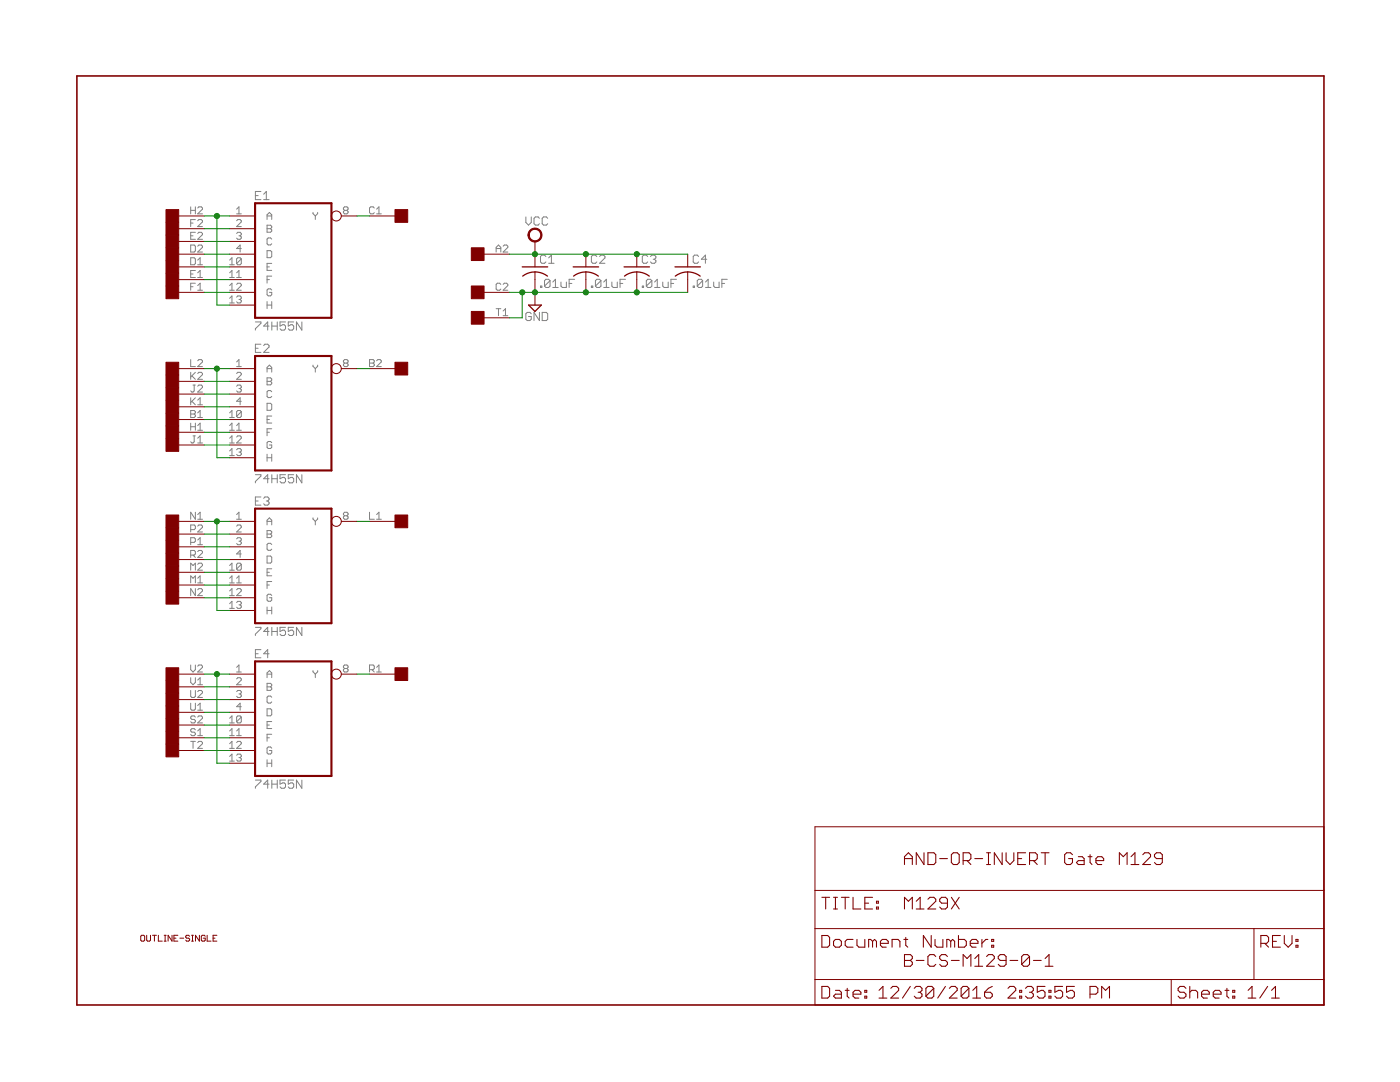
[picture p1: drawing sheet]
<?xml version="1.0" encoding="utf-8"?>
<!DOCTYPE eagle SYSTEM "eagle.dtd">
<eagle version="6.6.0">
<drawing>
<settings>
<setting alwaysvectorfont="yes"/>
<setting verticaltext="up"/>
</settings>
<grid distance="0.1" unitdist="inch" unit="inch" style="lines" multiple="1" display="no" altdistance="0.01" altunitdist="inch" altunit="inch"/>
<schematic xreflabel="%F%N/%S.%C%R" xrefpart="/%S.%C%R">
<libraries>
<library name="74xx-us">
<symbols>
<symbol name="7455">
<wire x1="-7.62" y1="-12.7" x2="7.62" y2="-12.7" width="0.4064" layer="94"/>
<wire x1="7.62" y1="-12.7" x2="7.62" y2="10.16" width="0.4064" layer="94"/>
<wire x1="7.62" y1="10.16" x2="-7.62" y2="10.16" width="0.4064" layer="94"/>
<wire x1="-7.62" y1="10.16" x2="-7.62" y2="-12.7" width="0.4064" layer="94"/>
<text x="-7.62" y="10.795" size="1.778" layer="95">&gt;NAME</text>
<text x="-7.62" y="-15.24" size="1.778" layer="96">&gt;VALUE</text>
<pin name="A" x="-12.7" y="7.62" length="middle" direction="in"/>
<pin name="B" x="-12.7" y="5.08" length="middle" direction="in"/>
<pin name="C" x="-12.7" y="2.54" length="middle" direction="in"/>
<pin name="D" x="-12.7" y="0" length="middle" direction="in"/>
<pin name="Y" x="12.7" y="7.62" length="middle" direction="out" function="dot" rot="R180"/>
<pin name="E" x="-12.7" y="-2.54" length="middle" direction="in"/>
<pin name="F" x="-12.7" y="-5.08" length="middle" direction="in"/>
<pin name="G" x="-12.7" y="-7.62" length="middle" direction="in"/>
<pin name="H" x="-12.7" y="-10.16" length="middle" direction="in"/>
</symbol>
<symbol name="PWRN">
<text x="-0.635" y="-0.635" size="1.778" layer="95">&gt;NAME</text>
<text x="1.905" y="-7.62" size="1.27" layer="95" rot="R90">GND</text>
<text x="1.905" y="5.08" size="1.27" layer="95" rot="R90">VCC</text>
<pin name="GND" x="0" y="-10.16" visible="pad" direction="pwr" rot="R90"/>
<pin name="VCC" x="0" y="10.16" visible="pad" direction="pwr" rot="R270"/>
</symbol>
</symbols>
<devicesets>
<deviceset name="74*55" prefix="IC">
<gates>
<gate name="A" symbol="7455" x="20.32" y="0"/>
<gate name="P" symbol="PWRN" x="-5.08" y="0" addlevel="request"/>
</gates>
<devices>
<device name="N" package="DIL14">
<connects>
<connect gate="A" pin="A" pad="1"/>
<connect gate="A" pin="B" pad="2"/>
<connect gate="A" pin="C" pad="3"/>
<connect gate="A" pin="D" pad="4"/>
<connect gate="A" pin="E" pad="10"/>
<connect gate="A" pin="F" pad="11"/>
<connect gate="A" pin="G" pad="12"/>
<connect gate="A" pin="H" pad="13"/>
<connect gate="A" pin="Y" pad="8"/>
<connect gate="P" pin="GND" pad="7"/>
<connect gate="P" pin="VCC" pad="14"/>
</connects>
<technologies>
<technology name="LS"/>
</technologies>
</device>
</devices>
</deviceset>
</devicesets>
</library>
<library name="dec-con">
<symbols>
<symbol name="EDGE-RIGHT">
<rectangle x1="-5.08" y1="-1.27" x2="-2.54" y2="1.27" layer="94"/>
<pin name="1" x="2.54" y="0" visible="pad" length="middle" rot="R180"/>
</symbol>
<symbol name="EDGE-LEFT">
<rectangle x1="2.54" y1="-1.27" x2="5.08" y2="1.27" layer="94"/>
<pin name="1" x="-2.54" y="0" visible="pad" length="middle"/>
</symbol>
<symbol name="DEVICE">
<text x="0" y="0" size="1.27" layer="94">&gt;Value</text>
</symbol>
</symbols>
<devicesets>
<deviceset name="SINGLE" uservalue="yes">
<gates>
<gate name="L2" symbol="EDGE-RIGHT" x="7.62" y="2.54" addlevel="always" swaplevel="1"/>
<gate name="M2" symbol="EDGE-RIGHT" x="7.62" y="7.62" addlevel="always" swaplevel="1"/>
<gate name="N2" symbol="EDGE-RIGHT" x="7.62" y="12.7" addlevel="always" swaplevel="1"/>
<gate name="P2" symbol="EDGE-RIGHT" x="7.62" y="17.78" addlevel="always" swaplevel="1"/>
<gate name="R2" symbol="EDGE-RIGHT" x="7.62" y="22.86" addlevel="always" swaplevel="1"/>
<gate name="S2" symbol="EDGE-RIGHT" x="7.62" y="27.94" addlevel="always" swaplevel="1"/>
<gate name="T2" symbol="EDGE-RIGHT" x="7.62" y="33.02" addlevel="always" swaplevel="1"/>
<gate name="K2" symbol="EDGE-RIGHT" x="7.62" y="-2.54" addlevel="always" swaplevel="1"/>
<gate name="J2" symbol="EDGE-RIGHT" x="7.62" y="-7.62" addlevel="always" swaplevel="1"/>
<gate name="H2" symbol="EDGE-RIGHT" x="7.62" y="-12.7" addlevel="always" swaplevel="1"/>
<gate name="F2" symbol="EDGE-RIGHT" x="7.62" y="-17.78" addlevel="always" swaplevel="1"/>
<gate name="E2" symbol="EDGE-RIGHT" x="7.62" y="-22.86" addlevel="always" swaplevel="1"/>
<gate name="D2" symbol="EDGE-RIGHT" x="7.62" y="-27.94" addlevel="always" swaplevel="1"/>
<gate name="C2" symbol="EDGE-RIGHT" x="7.62" y="-33.02" addlevel="always" swaplevel="1"/>
<gate name="U2" symbol="EDGE-RIGHT" x="7.62" y="38.1" addlevel="always" swaplevel="1"/>
<gate name="V2" symbol="EDGE-RIGHT" x="7.62" y="43.18" addlevel="always" swaplevel="1"/>
<gate name="B2" symbol="EDGE-RIGHT" x="7.62" y="-38.1" addlevel="always" swaplevel="1"/>
<gate name="A2" symbol="EDGE-RIGHT" x="7.62" y="-43.18" addlevel="always" swaplevel="1"/>
<gate name="K1" symbol="EDGE-LEFT" x="-7.62" y="-2.54" addlevel="always" swaplevel="1"/>
<gate name="L1" symbol="EDGE-LEFT" x="-7.62" y="2.54" addlevel="always" swaplevel="1"/>
<gate name="M1" symbol="EDGE-LEFT" x="-7.62" y="7.62" addlevel="always" swaplevel="1"/>
<gate name="N1" symbol="EDGE-LEFT" x="-7.62" y="12.7" addlevel="always" swaplevel="1"/>
<gate name="P1" symbol="EDGE-LEFT" x="-7.62" y="17.78" addlevel="always" swaplevel="1"/>
<gate name="R1" symbol="EDGE-LEFT" x="-7.62" y="22.86" addlevel="always" swaplevel="1"/>
<gate name="S1" symbol="EDGE-LEFT" x="-7.62" y="27.94" addlevel="always" swaplevel="1"/>
<gate name="T1" symbol="EDGE-LEFT" x="-7.62" y="33.02" addlevel="always" swaplevel="1"/>
<gate name="U1" symbol="EDGE-LEFT" x="-7.62" y="38.1" addlevel="always" swaplevel="1"/>
<gate name="V1" symbol="EDGE-LEFT" x="-7.62" y="43.18" addlevel="always" swaplevel="1"/>
<gate name="J1" symbol="EDGE-LEFT" x="-7.62" y="-7.62" addlevel="always" swaplevel="1"/>
<gate name="H1" symbol="EDGE-LEFT" x="-7.62" y="-12.7" addlevel="always" swaplevel="1"/>
<gate name="F1" symbol="EDGE-LEFT" x="-7.62" y="-17.78" addlevel="always" swaplevel="1"/>
<gate name="E1" symbol="EDGE-LEFT" x="-7.62" y="-22.86" addlevel="always" swaplevel="1"/>
<gate name="D1" symbol="EDGE-LEFT" x="-7.62" y="-27.94" addlevel="always" swaplevel="1"/>
<gate name="C1" symbol="EDGE-LEFT" x="-7.62" y="-33.02" addlevel="always" swaplevel="1"/>
<gate name="B1" symbol="EDGE-LEFT" x="-7.62" y="-38.1" addlevel="always" swaplevel="1"/>
<gate name="A1" symbol="EDGE-LEFT" x="-7.62" y="-43.18" addlevel="always" swaplevel="1"/>
</gates>
<devices>
<device name="" package="EDGE-CON2">
<connects>
<connect gate="A1" pin="1" pad="A1"/>
<connect gate="A2" pin="1" pad="A2"/>
<connect gate="B1" pin="1" pad="B1"/>
<connect gate="B2" pin="1" pad="B2"/>
<connect gate="C1" pin="1" pad="C1"/>
<connect gate="C2" pin="1" pad="C2"/>
<connect gate="D1" pin="1" pad="D1"/>
<connect gate="D2" pin="1" pad="D2"/>
<connect gate="E1" pin="1" pad="E1"/>
<connect gate="E2" pin="1" pad="E2"/>
<connect gate="F1" pin="1" pad="F1"/>
<connect gate="F2" pin="1" pad="F2"/>
<connect gate="H1" pin="1" pad="H1"/>
<connect gate="H2" pin="1" pad="H2"/>
<connect gate="J1" pin="1" pad="J1"/>
<connect gate="J2" pin="1" pad="J2"/>
<connect gate="K1" pin="1" pad="K1"/>
<connect gate="K2" pin="1" pad="K2"/>
<connect gate="L1" pin="1" pad="L1"/>
<connect gate="L2" pin="1" pad="L2"/>
<connect gate="M1" pin="1" pad="M1"/>
<connect gate="M2" pin="1" pad="M2"/>
<connect gate="N1" pin="1" pad="N1"/>
<connect gate="N2" pin="1" pad="N2"/>
<connect gate="P1" pin="1" pad="P1"/>
<connect gate="P2" pin="1" pad="P2"/>
<connect gate="R1" pin="1" pad="R1"/>
<connect gate="R2" pin="1" pad="R2"/>
<connect gate="S1" pin="1" pad="S1"/>
<connect gate="S2" pin="1" pad="S2"/>
<connect gate="T1" pin="1" pad="T1"/>
<connect gate="T2" pin="1" pad="T2"/>
<connect gate="U1" pin="1" pad="U1"/>
<connect gate="U2" pin="1" pad="U2"/>
<connect gate="V1" pin="1" pad="V1"/>
<connect gate="V2" pin="1" pad="V2"/>
</connects>
<technologies>
<technology name=""/>
</technologies>
</device>
</devices>
</deviceset>
<deviceset name="OUTLINE-*">
<gates>
<gate name="G$1" symbol="DEVICE" x="0" y="0" addlevel="always"/>
</gates>
<devices>
<device name="SINGLE" package="SINGLE">
<technologies>
<technology name=""/>
</technologies>
</device>
<device name="SINGLE-R" package="SINGLE-R">
<technologies>
<technology name=""/>
</technologies>
</device>
<device name="PROTO" package="DECPROTO111">
<technologies>
<technology name=""/>
</technologies>
</device>
<device name="OMNIBUS" package="OMNIBUS">
<technologies>
<technology name=""/>
</technologies>
</device>
<device name="DOUBLE" package="DOUBLE">
<technologies>
<technology name=""/>
</technologies>
</device>
<device name="DOUBLE-R" package="DOUBLE-R">
<technologies>
<technology name=""/>
</technologies>
</device>
<device name="SINGLE-LONG" package="SINGLE-LONG">
<technologies>
<technology name=""/>
</technologies>
</device>
<device name="DOUBLE-LONG" package="DOUBLE-LONG">
<technologies>
<technology name=""/>
</technologies>
</device>
</devices>
</deviceset>
</devicesets>
</library>
<library name="frames">
<symbols>
<symbol name="LETTER_L">
<frame x1="0" y1="0" x2="248.92" y2="185.42" columns="12" rows="17" layer="94" border-left="no" border-top="no" border-right="no" border-bottom="no"/>
</symbol>
<symbol name="DOCFIELD">
<wire x1="0" y1="0" x2="71.12" y2="0" width="0.1016" layer="94"/>
<wire x1="101.6" y1="15.24" x2="87.63" y2="15.24" width="0.1016" layer="94"/>
<wire x1="0" y1="0" x2="0" y2="5.08" width="0.1016" layer="94"/>
<wire x1="0" y1="5.08" x2="71.12" y2="5.08" width="0.1016" layer="94"/>
<wire x1="0" y1="5.08" x2="0" y2="15.24" width="0.1016" layer="94"/>
<wire x1="101.6" y1="15.24" x2="101.6" y2="5.08" width="0.1016" layer="94"/>
<wire x1="71.12" y1="5.08" x2="71.12" y2="0" width="0.1016" layer="94"/>
<wire x1="71.12" y1="5.08" x2="87.63" y2="5.08" width="0.1016" layer="94"/>
<wire x1="71.12" y1="0" x2="101.6" y2="0" width="0.1016" layer="94"/>
<wire x1="87.63" y1="15.24" x2="87.63" y2="5.08" width="0.1016" layer="94"/>
<wire x1="87.63" y1="15.24" x2="0" y2="15.24" width="0.1016" layer="94"/>
<wire x1="87.63" y1="5.08" x2="101.6" y2="5.08" width="0.1016" layer="94"/>
<wire x1="101.6" y1="5.08" x2="101.6" y2="0" width="0.1016" layer="94"/>
<wire x1="0" y1="15.24" x2="0" y2="22.86" width="0.1016" layer="94"/>
<wire x1="101.6" y1="35.56" x2="0" y2="35.56" width="0.1016" layer="94"/>
<wire x1="101.6" y1="35.56" x2="101.6" y2="22.86" width="0.1016" layer="94"/>
<wire x1="0" y1="22.86" x2="101.6" y2="22.86" width="0.1016" layer="94"/>
<wire x1="0" y1="22.86" x2="0" y2="35.56" width="0.1016" layer="94"/>
<wire x1="101.6" y1="22.86" x2="101.6" y2="15.24" width="0.1016" layer="94"/>
<text x="1.27" y="1.27" size="2.54" layer="94">Date:</text>
<text x="12.7" y="1.27" size="2.54" layer="94">&gt;LAST_DATE_TIME</text>
<text x="72.39" y="1.27" size="2.54" layer="94">Sheet:</text>
<text x="86.36" y="1.27" size="2.54" layer="94">&gt;SHEET</text>
<text x="88.9" y="11.43" size="2.54" layer="94">REV:</text>
<text x="1.27" y="19.05" size="2.54" layer="94">TITLE:</text>
<text x="1.27" y="11.43" size="2.54" layer="94">Document Number:</text>
<text x="17.78" y="19.05" size="2.54" layer="94">&gt;DRAWING_NAME</text>
</symbol>
</symbols>
<devicesets>
<deviceset name="LETTER_L" prefix="FRAME" uservalue="yes">
<gates>
<gate name="G$1" symbol="LETTER_L" x="0" y="0"/>
<gate name="G$2" symbol="DOCFIELD" x="147.32" y="0" addlevel="must"/>
</gates>
<devices>
<device name="">
<technologies>
<technology name=""/>
</technologies>
</device>
</devices>
</deviceset>
</devicesets>
</library>
<library name="rcl">
<symbols>
<symbol name="C-US">
<wire x1="-2.54" y1="0" x2="2.54" y2="0" width="0.254" layer="94"/>
<wire x1="0" y1="-1.016" x2="0" y2="-2.54" width="0.1524" layer="94"/>
<wire x1="0" y1="-1" x2="2.4892" y2="-1.8542" width="0.254" layer="94" curve="-37.878202"/>
<wire x1="-2.4668" y1="-1.8504" x2="0" y2="-1.0161" width="0.254" layer="94" curve="-37.373024"/>
<text x="1.016" y="0.635" size="1.778" layer="95">&gt;NAME</text>
<text x="1.016" y="-4.191" size="1.778" layer="96">&gt;VALUE</text>
<pin name="1" x="0" y="2.54" visible="off" length="short" direction="pas" swaplevel="1" rot="R270"/>
<pin name="2" x="0" y="-5.08" visible="off" length="short" direction="pas" swaplevel="1" rot="R90"/>
</symbol>
</symbols>
<devicesets>
<deviceset name="C-US" prefix="C" uservalue="yes">
<gates>
<gate name="G$1" symbol="C-US" x="0" y="0"/>
</gates>
<devices>
<device name="C0402" package="C0402">
<connects>
<connect gate="G$1" pin="1" pad="1"/>
<connect gate="G$1" pin="2" pad="2"/>
</connects>
<technologies>
<technology name=""/>
</technologies>
</device>
<device name="C0504" package="C0504">
<connects>
<connect gate="G$1" pin="1" pad="1"/>
<connect gate="G$1" pin="2" pad="2"/>
</connects>
<technologies>
<technology name=""/>
</technologies>
</device>
<device name="C0603" package="C0603">
<connects>
<connect gate="G$1" pin="1" pad="1"/>
<connect gate="G$1" pin="2" pad="2"/>
</connects>
<technologies>
<technology name=""/>
</technologies>
</device>
<device name="C0805" package="C0805">
<connects>
<connect gate="G$1" pin="1" pad="1"/>
<connect gate="G$1" pin="2" pad="2"/>
</connects>
<technologies>
<technology name=""/>
</technologies>
</device>
<device name="C1005" package="C1005">
<connects>
<connect gate="G$1" pin="1" pad="1"/>
<connect gate="G$1" pin="2" pad="2"/>
</connects>
<technologies>
<technology name=""/>
</technologies>
</device>
<device name="C1206" package="C1206">
<connects>
<connect gate="G$1" pin="1" pad="1"/>
<connect gate="G$1" pin="2" pad="2"/>
</connects>
<technologies>
<technology name=""/>
</technologies>
</device>
<device name="C1210" package="C1210">
<connects>
<connect gate="G$1" pin="1" pad="1"/>
<connect gate="G$1" pin="2" pad="2"/>
</connects>
<technologies>
<technology name=""/>
</technologies>
</device>
<device name="C1310" package="C1310">
<connects>
<connect gate="G$1" pin="1" pad="1"/>
<connect gate="G$1" pin="2" pad="2"/>
</connects>
<technologies>
<technology name=""/>
</technologies>
</device>
<device name="C1608" package="C1608">
<connects>
<connect gate="G$1" pin="1" pad="1"/>
<connect gate="G$1" pin="2" pad="2"/>
</connects>
<technologies>
<technology name=""/>
</technologies>
</device>
<device name="C1812" package="C1812">
<connects>
<connect gate="G$1" pin="1" pad="1"/>
<connect gate="G$1" pin="2" pad="2"/>
</connects>
<technologies>
<technology name=""/>
</technologies>
</device>
<device name="C1825" package="C1825">
<connects>
<connect gate="G$1" pin="1" pad="1"/>
<connect gate="G$1" pin="2" pad="2"/>
</connects>
<technologies>
<technology name=""/>
</technologies>
</device>
<device name="C2012" package="C2012">
<connects>
<connect gate="G$1" pin="1" pad="1"/>
<connect gate="G$1" pin="2" pad="2"/>
</connects>
<technologies>
<technology name=""/>
</technologies>
</device>
<device name="C3216" package="C3216">
<connects>
<connect gate="G$1" pin="1" pad="1"/>
<connect gate="G$1" pin="2" pad="2"/>
</connects>
<technologies>
<technology name=""/>
</technologies>
</device>
<device name="C3225" package="C3225">
<connects>
<connect gate="G$1" pin="1" pad="1"/>
<connect gate="G$1" pin="2" pad="2"/>
</connects>
<technologies>
<technology name=""/>
</technologies>
</device>
<device name="C4532" package="C4532">
<connects>
<connect gate="G$1" pin="1" pad="1"/>
<connect gate="G$1" pin="2" pad="2"/>
</connects>
<technologies>
<technology name=""/>
</technologies>
</device>
<device name="C4564" package="C4564">
<connects>
<connect gate="G$1" pin="1" pad="1"/>
<connect gate="G$1" pin="2" pad="2"/>
</connects>
<technologies>
<technology name=""/>
</technologies>
</device>
<device name="025-024X044" package="C025-024X044">
<connects>
<connect gate="G$1" pin="1" pad="1"/>
<connect gate="G$1" pin="2" pad="2"/>
</connects>
<technologies>
<technology name=""/>
</technologies>
</device>
<device name="025-025X050" package="C025-025X050">
<connects>
<connect gate="G$1" pin="1" pad="1"/>
<connect gate="G$1" pin="2" pad="2"/>
</connects>
<technologies>
<technology name=""/>
</technologies>
</device>
<device name="025-030X050" package="C025-030X050">
<connects>
<connect gate="G$1" pin="1" pad="1"/>
<connect gate="G$1" pin="2" pad="2"/>
</connects>
<technologies>
<technology name=""/>
</technologies>
</device>
<device name="025-040X050" package="C025-040X050">
<connects>
<connect gate="G$1" pin="1" pad="1"/>
<connect gate="G$1" pin="2" pad="2"/>
</connects>
<technologies>
<technology name=""/>
</technologies>
</device>
<device name="025-050X050" package="C025-050X050">
<connects>
<connect gate="G$1" pin="1" pad="1"/>
<connect gate="G$1" pin="2" pad="2"/>
</connects>
<technologies>
<technology name=""/>
</technologies>
</device>
<device name="025-060X050" package="C025-060X050">
<connects>
<connect gate="G$1" pin="1" pad="1"/>
<connect gate="G$1" pin="2" pad="2"/>
</connects>
<technologies>
<technology name=""/>
</technologies>
</device>
<device name="C025_050-024X070" package="C025_050-024X070">
<connects>
<connect gate="G$1" pin="1" pad="1"/>
<connect gate="G$1" pin="2" pad="2"/>
</connects>
<technologies>
<technology name=""/>
</technologies>
</device>
<device name="025_050-025X075" package="C025_050-025X075">
<connects>
<connect gate="G$1" pin="1" pad="1"/>
<connect gate="G$1" pin="2" pad="2"/>
</connects>
<technologies>
<technology name=""/>
</technologies>
</device>
<device name="025_050-035X075" package="C025_050-035X075">
<connects>
<connect gate="G$1" pin="1" pad="1"/>
<connect gate="G$1" pin="2" pad="2"/>
</connects>
<technologies>
<technology name=""/>
</technologies>
</device>
<device name="025_050-045X075" package="C025_050-045X075">
<connects>
<connect gate="G$1" pin="1" pad="1"/>
<connect gate="G$1" pin="2" pad="2"/>
</connects>
<technologies>
<technology name=""/>
</technologies>
</device>
<device name="025_050-055X075" package="C025_050-055X075">
<connects>
<connect gate="G$1" pin="1" pad="1"/>
<connect gate="G$1" pin="2" pad="2"/>
</connects>
<technologies>
<technology name=""/>
</technologies>
</device>
<device name="050-024X044" package="C050-024X044">
<connects>
<connect gate="G$1" pin="1" pad="1"/>
<connect gate="G$1" pin="2" pad="2"/>
</connects>
<technologies>
<technology name=""/>
</technologies>
</device>
<device name="050-025X075" package="C050-025X075">
<connects>
<connect gate="G$1" pin="1" pad="1"/>
<connect gate="G$1" pin="2" pad="2"/>
</connects>
<technologies>
<technology name=""/>
</technologies>
</device>
<device name="050-045X075" package="C050-045X075">
<connects>
<connect gate="G$1" pin="1" pad="1"/>
<connect gate="G$1" pin="2" pad="2"/>
</connects>
<technologies>
<technology name=""/>
</technologies>
</device>
<device name="050-030X075" package="C050-030X075">
<connects>
<connect gate="G$1" pin="1" pad="1"/>
<connect gate="G$1" pin="2" pad="2"/>
</connects>
<technologies>
<technology name=""/>
</technologies>
</device>
<device name="050-050X075" package="C050-050X075">
<connects>
<connect gate="G$1" pin="1" pad="1"/>
<connect gate="G$1" pin="2" pad="2"/>
</connects>
<technologies>
<technology name=""/>
</technologies>
</device>
<device name="050-055X075" package="C050-055X075">
<connects>
<connect gate="G$1" pin="1" pad="1"/>
<connect gate="G$1" pin="2" pad="2"/>
</connects>
<technologies>
<technology name=""/>
</technologies>
</device>
<device name="050-075X075" package="C050-075X075">
<connects>
<connect gate="G$1" pin="1" pad="1"/>
<connect gate="G$1" pin="2" pad="2"/>
</connects>
<technologies>
<technology name=""/>
</technologies>
</device>
<device name="050H075X075" package="C050H075X075">
<connects>
<connect gate="G$1" pin="1" pad="1"/>
<connect gate="G$1" pin="2" pad="2"/>
</connects>
<technologies>
<technology name=""/>
</technologies>
</device>
<device name="075-032X103" package="C075-032X103">
<connects>
<connect gate="G$1" pin="1" pad="1"/>
<connect gate="G$1" pin="2" pad="2"/>
</connects>
<technologies>
<technology name=""/>
</technologies>
</device>
<device name="075-042X103" package="C075-042X103">
<connects>
<connect gate="G$1" pin="1" pad="1"/>
<connect gate="G$1" pin="2" pad="2"/>
</connects>
<technologies>
<technology name=""/>
</technologies>
</device>
<device name="075-052X106" package="C075-052X106">
<connects>
<connect gate="G$1" pin="1" pad="1"/>
<connect gate="G$1" pin="2" pad="2"/>
</connects>
<technologies>
<technology name=""/>
</technologies>
</device>
<device name="102-043X133" package="C102-043X133">
<connects>
<connect gate="G$1" pin="1" pad="1"/>
<connect gate="G$1" pin="2" pad="2"/>
</connects>
<technologies>
<technology name=""/>
</technologies>
</device>
<device name="102-054X133" package="C102-054X133">
<connects>
<connect gate="G$1" pin="1" pad="1"/>
<connect gate="G$1" pin="2" pad="2"/>
</connects>
<technologies>
<technology name=""/>
</technologies>
</device>
<device name="102-064X133" package="C102-064X133">
<connects>
<connect gate="G$1" pin="1" pad="1"/>
<connect gate="G$1" pin="2" pad="2"/>
</connects>
<technologies>
<technology name=""/>
</technologies>
</device>
<device name="102_152-062X184" package="C102_152-062X184">
<connects>
<connect gate="G$1" pin="1" pad="1"/>
<connect gate="G$1" pin="2" pad="2"/>
</connects>
<technologies>
<technology name=""/>
</technologies>
</device>
<device name="150-054X183" package="C150-054X183">
<connects>
<connect gate="G$1" pin="1" pad="1"/>
<connect gate="G$1" pin="2" pad="2"/>
</connects>
<technologies>
<technology name=""/>
</technologies>
</device>
<device name="150-064X183" package="C150-064X183">
<connects>
<connect gate="G$1" pin="1" pad="1"/>
<connect gate="G$1" pin="2" pad="2"/>
</connects>
<technologies>
<technology name=""/>
</technologies>
</device>
<device name="150-072X183" package="C150-072X183">
<connects>
<connect gate="G$1" pin="1" pad="1"/>
<connect gate="G$1" pin="2" pad="2"/>
</connects>
<technologies>
<technology name=""/>
</technologies>
</device>
<device name="150-084X183" package="C150-084X183">
<connects>
<connect gate="G$1" pin="1" pad="1"/>
<connect gate="G$1" pin="2" pad="2"/>
</connects>
<technologies>
<technology name=""/>
</technologies>
</device>
<device name="150-091X182" package="C150-091X182">
<connects>
<connect gate="G$1" pin="1" pad="1"/>
<connect gate="G$1" pin="2" pad="2"/>
</connects>
<technologies>
<technology name=""/>
</technologies>
</device>
<device name="225-062X268" package="C225-062X268">
<connects>
<connect gate="G$1" pin="1" pad="1"/>
<connect gate="G$1" pin="2" pad="2"/>
</connects>
<technologies>
<technology name=""/>
</technologies>
</device>
<device name="225-074X268" package="C225-074X268">
<connects>
<connect gate="G$1" pin="1" pad="1"/>
<connect gate="G$1" pin="2" pad="2"/>
</connects>
<technologies>
<technology name=""/>
</technologies>
</device>
<device name="225-087X268" package="C225-087X268">
<connects>
<connect gate="G$1" pin="1" pad="1"/>
<connect gate="G$1" pin="2" pad="2"/>
</connects>
<technologies>
<technology name=""/>
</technologies>
</device>
<device name="225-108X268" package="C225-108X268">
<connects>
<connect gate="G$1" pin="1" pad="1"/>
<connect gate="G$1" pin="2" pad="2"/>
</connects>
<technologies>
<technology name=""/>
</technologies>
</device>
<device name="225-113X268" package="C225-113X268">
<connects>
<connect gate="G$1" pin="1" pad="1"/>
<connect gate="G$1" pin="2" pad="2"/>
</connects>
<technologies>
<technology name=""/>
</technologies>
</device>
<device name="275-093X316" package="C275-093X316">
<connects>
<connect gate="G$1" pin="1" pad="1"/>
<connect gate="G$1" pin="2" pad="2"/>
</connects>
<technologies>
<technology name=""/>
</technologies>
</device>
<device name="275-113X316" package="C275-113X316">
<connects>
<connect gate="G$1" pin="1" pad="1"/>
<connect gate="G$1" pin="2" pad="2"/>
</connects>
<technologies>
<technology name=""/>
</technologies>
</device>
<device name="275-134X316" package="C275-134X316">
<connects>
<connect gate="G$1" pin="1" pad="1"/>
<connect gate="G$1" pin="2" pad="2"/>
</connects>
<technologies>
<technology name=""/>
</technologies>
</device>
<device name="275-205X316" package="C275-205X316">
<connects>
<connect gate="G$1" pin="1" pad="1"/>
<connect gate="G$1" pin="2" pad="2"/>
</connects>
<technologies>
<technology name=""/>
</technologies>
</device>
<device name="325-137X374" package="C325-137X374">
<connects>
<connect gate="G$1" pin="1" pad="1"/>
<connect gate="G$1" pin="2" pad="2"/>
</connects>
<technologies>
<technology name=""/>
</technologies>
</device>
<device name="325-162X374" package="C325-162X374">
<connects>
<connect gate="G$1" pin="1" pad="1"/>
<connect gate="G$1" pin="2" pad="2"/>
</connects>
<technologies>
<technology name=""/>
</technologies>
</device>
<device name="325-182X374" package="C325-182X374">
<connects>
<connect gate="G$1" pin="1" pad="1"/>
<connect gate="G$1" pin="2" pad="2"/>
</connects>
<technologies>
<technology name=""/>
</technologies>
</device>
<device name="375-192X418" package="C375-192X418">
<connects>
<connect gate="G$1" pin="1" pad="1"/>
<connect gate="G$1" pin="2" pad="2"/>
</connects>
<technologies>
<technology name=""/>
</technologies>
</device>
<device name="375-203X418" package="C375-203X418">
<connects>
<connect gate="G$1" pin="1" pad="1"/>
<connect gate="G$1" pin="2" pad="2"/>
</connects>
<technologies>
<technology name=""/>
</technologies>
</device>
<device name="050-035X075" package="C050-035X075">
<connects>
<connect gate="G$1" pin="1" pad="1"/>
<connect gate="G$1" pin="2" pad="2"/>
</connects>
<technologies>
<technology name=""/>
</technologies>
</device>
<device name="375-155X418" package="C375-155X418">
<connects>
<connect gate="G$1" pin="1" pad="1"/>
<connect gate="G$1" pin="2" pad="2"/>
</connects>
<technologies>
<technology name=""/>
</technologies>
</device>
<device name="075-063X106" package="C075-063X106">
<connects>
<connect gate="G$1" pin="1" pad="1"/>
<connect gate="G$1" pin="2" pad="2"/>
</connects>
<technologies>
<technology name=""/>
</technologies>
</device>
<device name="275-154X316" package="C275-154X316">
<connects>
<connect gate="G$1" pin="1" pad="1"/>
<connect gate="G$1" pin="2" pad="2"/>
</connects>
<technologies>
<technology name=""/>
</technologies>
</device>
<device name="275-173X316" package="C275-173X316">
<connects>
<connect gate="G$1" pin="1" pad="1"/>
<connect gate="G$1" pin="2" pad="2"/>
</connects>
<technologies>
<technology name=""/>
</technologies>
</device>
<device name="C0402K" package="C0402K">
<connects>
<connect gate="G$1" pin="1" pad="1"/>
<connect gate="G$1" pin="2" pad="2"/>
</connects>
<technologies>
<technology name=""/>
</technologies>
</device>
<device name="C0603K" package="C0603K">
<connects>
<connect gate="G$1" pin="1" pad="1"/>
<connect gate="G$1" pin="2" pad="2"/>
</connects>
<technologies>
<technology name=""/>
</technologies>
</device>
<device name="C0805K" package="C0805K">
<connects>
<connect gate="G$1" pin="1" pad="1"/>
<connect gate="G$1" pin="2" pad="2"/>
</connects>
<technologies>
<technology name=""/>
</technologies>
</device>
<device name="C1206K" package="C1206K">
<connects>
<connect gate="G$1" pin="1" pad="1"/>
<connect gate="G$1" pin="2" pad="2"/>
</connects>
<technologies>
<technology name=""/>
</technologies>
</device>
<device name="C1210K" package="C1210K">
<connects>
<connect gate="G$1" pin="1" pad="1"/>
<connect gate="G$1" pin="2" pad="2"/>
</connects>
<technologies>
<technology name=""/>
</technologies>
</device>
<device name="C1812K" package="C1812K">
<connects>
<connect gate="G$1" pin="1" pad="1"/>
<connect gate="G$1" pin="2" pad="2"/>
</connects>
<technologies>
<technology name=""/>
</technologies>
</device>
<device name="C1825K" package="C1825K">
<connects>
<connect gate="G$1" pin="1" pad="1"/>
<connect gate="G$1" pin="2" pad="2"/>
</connects>
<technologies>
<technology name=""/>
</technologies>
</device>
<device name="C2220K" package="C2220K">
<connects>
<connect gate="G$1" pin="1" pad="1"/>
<connect gate="G$1" pin="2" pad="2"/>
</connects>
<technologies>
<technology name=""/>
</technologies>
</device>
<device name="C2225K" package="C2225K">
<connects>
<connect gate="G$1" pin="1" pad="1"/>
<connect gate="G$1" pin="2" pad="2"/>
</connects>
<technologies>
<technology name=""/>
</technologies>
</device>
<device name="C0201" package="C0201">
<connects>
<connect gate="G$1" pin="1" pad="1"/>
<connect gate="G$1" pin="2" pad="2"/>
</connects>
<technologies>
<technology name=""/>
</technologies>
</device>
<device name="C1808" package="C1808">
<connects>
<connect gate="G$1" pin="1" pad="1"/>
<connect gate="G$1" pin="2" pad="2"/>
</connects>
<technologies>
<technology name=""/>
</technologies>
</device>
<device name="C3640" package="C3640">
<connects>
<connect gate="G$1" pin="1" pad="1"/>
<connect gate="G$1" pin="2" pad="2"/>
</connects>
<technologies>
<technology name=""/>
</technologies>
</device>
</devices>
</deviceset>
</devicesets>
</library>
<library name="supply2">
<symbols>
<symbol name="VCC">
<circle x="0" y="1.27" radius="1.27" width="0.254" layer="94"/>
<text x="-1.905" y="3.175" size="1.778" layer="96">&gt;VALUE</text>
<pin name="VCC" x="0" y="-2.54" visible="off" length="short" direction="sup" rot="R90"/>
</symbol>
<symbol name="GND">
<wire x1="-1.27" y1="0" x2="1.27" y2="0" width="0.254" layer="94"/>
<wire x1="1.27" y1="0" x2="0" y2="-1.27" width="0.254" layer="94"/>
<wire x1="0" y1="-1.27" x2="-1.27" y2="0" width="0.254" layer="94"/>
<text x="-1.905" y="-3.175" size="1.778" layer="96">&gt;VALUE</text>
<pin name="GND" x="0" y="2.54" visible="off" length="short" direction="sup" rot="R270"/>
</symbol>
</symbols>
<devicesets>
<deviceset name="VCC" prefix="SUPPLY">
<gates>
<gate name="G$1" symbol="VCC" x="0" y="0"/>
</gates>
<devices>
<device name="">
<technologies>
<technology name=""/>
</technologies>
</device>
</devices>
</deviceset>
<deviceset name="GND" prefix="SUPPLY">
<gates>
<gate name="GND" symbol="GND" x="0" y="0"/>
</gates>
<devices>
<device name="">
<technologies>
<technology name=""/>
</technologies>
</device>
</devices>
</deviceset>
</devicesets>
</library>
</libraries>
<attributes>
</attributes>
<variantdefs>
</variantdefs>
<classes>
<class number="0" name="default" width="0.8128" drill="0">
</class>
</classes>
<parts>
<part name="E1" library="74xx-us" deviceset="74*55" device="N" technology="LS" value="74H55N"/>
<part name="E2" library="74xx-us" deviceset="74*55" device="N" technology="LS" value="74H55N"/>
<part name="E3" library="74xx-us" deviceset="74*55" device="N" technology="LS" value="74H55N"/>
<part name="E4" library="74xx-us" deviceset="74*55" device="N" technology="LS" value="74H55N"/>
<part name="U$1" library="dec-con" deviceset="SINGLE" device=""/>
<part name="U$2" library="dec-con" deviceset="OUTLINE-*" device="SINGLE"/>
<part name="FRAME1" library="frames" deviceset="LETTER_L" device=""/>
<part name="C1" library="rcl" deviceset="C-US" device="050-025X075" value=".01uF"/>
<part name="C2" library="rcl" deviceset="C-US" device="050-025X075" value=".01uF"/>
<part name="C3" library="rcl" deviceset="C-US" device="050-025X075" value=".01uF"/>
<part name="C4" library="rcl" deviceset="C-US" device="050-025X075" value=".01uF"/>
<part name="SUPPLY1" library="supply2" deviceset="VCC" device=""/>
<part name="SUPPLY2" library="supply2" deviceset="GND" device=""/>
</parts>
<sheets>
<sheet>
<plain>
<text x="165.1" y="27.94" size="2.54" layer="94">AND-OR-INVERT Gate M129</text>
<text x="165.1" y="7.62" size="2.54" layer="94">B-CS-M129-0-1</text>
</plain>
<instances>
<instance part="E1" gate="A" x="43.18" y="149.86"/>
<instance part="E2" gate="A" x="43.18" y="119.38"/>
<instance part="E3" gate="A" x="43.18" y="88.9"/>
<instance part="E4" gate="A" x="43.18" y="58.42"/>
<instance part="U$1" gate="L2" x="22.86" y="127"/>
<instance part="U$1" gate="M2" x="22.86" y="86.36"/>
<instance part="U$1" gate="N2" x="22.86" y="81.28"/>
<instance part="U$1" gate="P2" x="22.86" y="93.98"/>
<instance part="U$1" gate="R2" x="22.86" y="88.9"/>
<instance part="U$1" gate="S2" x="22.86" y="55.88"/>
<instance part="U$1" gate="T2" x="22.86" y="50.8"/>
<instance part="U$1" gate="K2" x="22.86" y="124.46"/>
<instance part="U$1" gate="J2" x="22.86" y="121.92"/>
<instance part="U$1" gate="H2" x="22.86" y="157.48"/>
<instance part="U$1" gate="F2" x="22.86" y="154.94"/>
<instance part="U$1" gate="E2" x="22.86" y="152.4"/>
<instance part="U$1" gate="D2" x="22.86" y="149.86"/>
<instance part="U$1" gate="C2" x="83.82" y="142.24" rot="MR180"/>
<instance part="U$1" gate="U2" x="22.86" y="60.96"/>
<instance part="U$1" gate="V2" x="22.86" y="66.04"/>
<instance part="U$1" gate="B2" x="60.96" y="127" rot="R180"/>
<instance part="U$1" gate="A2" x="83.82" y="149.86" rot="MR180"/>
<instance part="U$1" gate="K1" x="22.86" y="119.38" rot="R180"/>
<instance part="U$1" gate="L1" x="60.96" y="96.52"/>
<instance part="U$1" gate="M1" x="22.86" y="83.82" rot="R180"/>
<instance part="U$1" gate="N1" x="22.86" y="96.52" rot="R180"/>
<instance part="U$1" gate="P1" x="22.86" y="91.44" rot="R180"/>
<instance part="U$1" gate="R1" x="60.96" y="66.04"/>
<instance part="U$1" gate="S1" x="22.86" y="53.34" rot="R180"/>
<instance part="U$1" gate="T1" x="83.82" y="137.16" rot="R180"/>
<instance part="U$1" gate="U1" x="22.86" y="58.42" rot="R180"/>
<instance part="U$1" gate="V1" x="22.86" y="63.5" rot="R180"/>
<instance part="U$1" gate="J1" x="22.86" y="111.76" rot="R180"/>
<instance part="U$1" gate="H1" x="22.86" y="114.3" rot="R180"/>
<instance part="U$1" gate="F1" x="22.86" y="142.24" rot="R180"/>
<instance part="U$1" gate="E1" x="22.86" y="144.78" rot="R180"/>
<instance part="U$1" gate="D1" x="22.86" y="147.32" rot="R180"/>
<instance part="U$1" gate="C1" x="60.96" y="157.48"/>
<instance part="U$1" gate="B1" x="22.86" y="116.84" rot="R180"/>
<instance part="U$2" gate="G$1" x="12.7" y="12.7"/>
<instance part="FRAME1" gate="G$1" x="0" y="0"/>
<instance part="FRAME1" gate="G$2" x="147.32" y="0"/>
<instance part="C1" gate="G$1" x="91.44" y="147.32"/>
<instance part="C2" gate="G$1" x="101.6" y="147.32"/>
<instance part="C3" gate="G$1" x="111.76" y="147.32"/>
<instance part="C4" gate="G$1" x="121.92" y="147.32"/>
<instance part="SUPPLY1" gate="G$1" x="91.44" y="152.4"/>
<instance part="SUPPLY2" gate="GND" x="91.44" y="139.7"/>
</instances>
<busses>
</busses>
<nets>
<net name="H2" class="0">
<segment>
<pinref part="E1" gate="A" pin="A"/>
<pinref part="E1" gate="A" pin="H"/>
<wire x1="30.48" y1="139.7" x2="27.94" y2="139.7" width="0.1524" layer="91"/>
<wire x1="27.94" y1="139.7" x2="27.94" y2="157.48" width="0.1524" layer="91"/>
<wire x1="27.94" y1="157.48" x2="30.48" y2="157.48" width="0.1524" layer="91"/>
<wire x1="25.4" y1="157.48" x2="27.94" y2="157.48" width="0.1524" layer="91"/>
<junction x="27.94" y="157.48"/>
<pinref part="U$1" gate="H2" pin="1"/>
</segment>
</net>
<net name="E1" class="0">
<segment>
<pinref part="E1" gate="A" pin="F"/>
<wire x1="30.48" y1="144.78" x2="25.4" y2="144.78" width="0.1524" layer="91"/>
<pinref part="U$1" gate="E1" pin="1"/>
</segment>
</net>
<net name="F2" class="0">
<segment>
<pinref part="E1" gate="A" pin="B"/>
<wire x1="30.48" y1="154.94" x2="25.4" y2="154.94" width="0.1524" layer="91"/>
<pinref part="U$1" gate="F2" pin="1"/>
</segment>
</net>
<net name="E2" class="0">
<segment>
<pinref part="E1" gate="A" pin="C"/>
<wire x1="30.48" y1="152.4" x2="25.4" y2="152.4" width="0.1524" layer="91"/>
<pinref part="U$1" gate="E2" pin="1"/>
</segment>
</net>
<net name="D2" class="0">
<segment>
<pinref part="E1" gate="A" pin="D"/>
<wire x1="30.48" y1="149.86" x2="25.4" y2="149.86" width="0.1524" layer="91"/>
<pinref part="U$1" gate="D2" pin="1"/>
</segment>
</net>
<net name="D1" class="0">
<segment>
<pinref part="E1" gate="A" pin="E"/>
<wire x1="30.48" y1="147.32" x2="25.4" y2="147.32" width="0.1524" layer="91"/>
<pinref part="U$1" gate="D1" pin="1"/>
</segment>
</net>
<net name="F1" class="0">
<segment>
<pinref part="E1" gate="A" pin="G"/>
<wire x1="25.4" y1="142.24" x2="30.48" y2="142.24" width="0.1524" layer="91"/>
<pinref part="U$1" gate="F1" pin="1"/>
</segment>
</net>
<net name="C1" class="0">
<segment>
<pinref part="E1" gate="A" pin="Y"/>
<pinref part="U$1" gate="C1" pin="1"/>
<wire x1="58.42" y1="157.48" x2="55.88" y2="157.48" width="0.1524" layer="91"/>
</segment>
</net>
<net name="L2" class="0">
<segment>
<pinref part="E2" gate="A" pin="A"/>
<wire x1="30.48" y1="127" x2="27.94" y2="127" width="0.1524" layer="91"/>
<wire x1="25.4" y1="127" x2="27.94" y2="127" width="0.1524" layer="91"/>
<junction x="27.94" y="127"/>
<wire x1="27.94" y1="109.22" x2="27.94" y2="127" width="0.1524" layer="91"/>
<pinref part="E2" gate="A" pin="H"/>
<wire x1="30.48" y1="109.22" x2="27.94" y2="109.22" width="0.1524" layer="91"/>
<pinref part="U$1" gate="L2" pin="1"/>
</segment>
</net>
<net name="K2" class="0">
<segment>
<pinref part="E2" gate="A" pin="B"/>
<wire x1="30.48" y1="124.46" x2="25.4" y2="124.46" width="0.1524" layer="91"/>
<pinref part="U$1" gate="K2" pin="1"/>
</segment>
</net>
<net name="J2" class="0">
<segment>
<pinref part="E2" gate="A" pin="C"/>
<wire x1="30.48" y1="121.92" x2="25.4" y2="121.92" width="0.1524" layer="91"/>
<pinref part="U$1" gate="J2" pin="1"/>
</segment>
</net>
<net name="K1" class="0">
<segment>
<pinref part="E2" gate="A" pin="D"/>
<wire x1="30.48" y1="119.38" x2="25.4" y2="119.38" width="0.1524" layer="91"/>
<pinref part="U$1" gate="K1" pin="1"/>
</segment>
</net>
<net name="B1" class="0">
<segment>
<pinref part="E2" gate="A" pin="E"/>
<wire x1="30.48" y1="116.84" x2="25.4" y2="116.84" width="0.1524" layer="91"/>
<pinref part="U$1" gate="B1" pin="1"/>
</segment>
</net>
<net name="H1" class="0">
<segment>
<pinref part="E2" gate="A" pin="F"/>
<wire x1="30.48" y1="114.3" x2="25.4" y2="114.3" width="0.1524" layer="91"/>
<pinref part="U$1" gate="H1" pin="1"/>
</segment>
</net>
<net name="J1" class="0">
<segment>
<pinref part="E2" gate="A" pin="G"/>
<wire x1="30.48" y1="111.76" x2="25.4" y2="111.76" width="0.1524" layer="91"/>
<pinref part="U$1" gate="J1" pin="1"/>
</segment>
</net>
<net name="N1" class="0">
<segment>
<pinref part="E3" gate="A" pin="A"/>
<wire x1="30.48" y1="96.52" x2="27.94" y2="96.52" width="0.1524" layer="91"/>
<wire x1="27.94" y1="96.52" x2="25.4" y2="96.52" width="0.1524" layer="91"/>
<junction x="27.94" y="96.52"/>
<wire x1="27.94" y1="78.74" x2="27.94" y2="96.52" width="0.1524" layer="91"/>
<pinref part="E3" gate="A" pin="H"/>
<wire x1="30.48" y1="78.74" x2="27.94" y2="78.74" width="0.1524" layer="91"/>
<pinref part="U$1" gate="N1" pin="1"/>
</segment>
</net>
<net name="P2" class="0">
<segment>
<pinref part="E3" gate="A" pin="B"/>
<wire x1="30.48" y1="93.98" x2="25.4" y2="93.98" width="0.1524" layer="91"/>
<pinref part="U$1" gate="P2" pin="1"/>
</segment>
</net>
<net name="P1" class="0">
<segment>
<pinref part="E3" gate="A" pin="C"/>
<wire x1="30.48" y1="91.44" x2="25.4" y2="91.44" width="0.1524" layer="91"/>
<pinref part="U$1" gate="P1" pin="1"/>
</segment>
</net>
<net name="R2" class="0">
<segment>
<pinref part="E3" gate="A" pin="D"/>
<wire x1="30.48" y1="88.9" x2="25.4" y2="88.9" width="0.1524" layer="91"/>
<pinref part="U$1" gate="R2" pin="1"/>
</segment>
</net>
<net name="N2" class="0">
<segment>
<pinref part="E3" gate="A" pin="G"/>
<wire x1="30.48" y1="81.28" x2="25.4" y2="81.28" width="0.1524" layer="91"/>
<pinref part="U$1" gate="N2" pin="1"/>
</segment>
</net>
<net name="V2" class="0">
<segment>
<pinref part="E4" gate="A" pin="A"/>
<wire x1="30.48" y1="66.04" x2="27.94" y2="66.04" width="0.1524" layer="91"/>
<wire x1="27.94" y1="66.04" x2="25.4" y2="66.04" width="0.1524" layer="91"/>
<junction x="27.94" y="66.04"/>
<pinref part="E4" gate="A" pin="H"/>
<wire x1="30.48" y1="48.26" x2="27.94" y2="48.26" width="0.1524" layer="91"/>
<wire x1="27.94" y1="48.26" x2="27.94" y2="66.04" width="0.1524" layer="91"/>
<pinref part="U$1" gate="V2" pin="1"/>
</segment>
</net>
<net name="V1" class="0">
<segment>
<pinref part="E4" gate="A" pin="B"/>
<wire x1="30.48" y1="63.5" x2="25.4" y2="63.5" width="0.1524" layer="91"/>
<pinref part="U$1" gate="V1" pin="1"/>
</segment>
</net>
<net name="U2" class="0">
<segment>
<pinref part="E4" gate="A" pin="C"/>
<wire x1="30.48" y1="60.96" x2="25.4" y2="60.96" width="0.1524" layer="91"/>
<pinref part="U$1" gate="U2" pin="1"/>
</segment>
</net>
<net name="U1" class="0">
<segment>
<pinref part="E4" gate="A" pin="D"/>
<wire x1="30.48" y1="58.42" x2="25.4" y2="58.42" width="0.1524" layer="91"/>
<pinref part="U$1" gate="U1" pin="1"/>
</segment>
</net>
<net name="T2" class="0">
<segment>
<pinref part="E4" gate="A" pin="G"/>
<wire x1="30.48" y1="50.8" x2="25.4" y2="50.8" width="0.1524" layer="91"/>
<pinref part="U$1" gate="T2" pin="1"/>
</segment>
</net>
<net name="B2" class="0">
<segment>
<pinref part="E2" gate="A" pin="Y"/>
<pinref part="U$1" gate="B2" pin="1"/>
<wire x1="58.42" y1="127" x2="55.88" y2="127" width="0.1524" layer="91"/>
</segment>
</net>
<net name="L1" class="0">
<segment>
<pinref part="E3" gate="A" pin="Y"/>
<pinref part="U$1" gate="L1" pin="1"/>
<wire x1="58.42" y1="96.52" x2="55.88" y2="96.52" width="0.1524" layer="91"/>
</segment>
</net>
<net name="R1" class="0">
<segment>
<pinref part="E4" gate="A" pin="Y"/>
<pinref part="U$1" gate="R1" pin="1"/>
<wire x1="58.42" y1="66.04" x2="55.88" y2="66.04" width="0.1524" layer="91"/>
</segment>
</net>
<net name="M1" class="0">
<segment>
<pinref part="E3" gate="A" pin="F"/>
<pinref part="U$1" gate="M1" pin="1"/>
<wire x1="30.48" y1="83.82" x2="25.4" y2="83.82" width="0.1524" layer="91"/>
</segment>
</net>
<net name="M2" class="0">
<segment>
<pinref part="U$1" gate="M2" pin="1"/>
<pinref part="E3" gate="A" pin="E"/>
<wire x1="25.4" y1="86.36" x2="30.48" y2="86.36" width="0.1524" layer="91"/>
</segment>
</net>
<net name="S2" class="0">
<segment>
<pinref part="E4" gate="A" pin="E"/>
<pinref part="U$1" gate="S2" pin="1"/>
<wire x1="30.48" y1="55.88" x2="25.4" y2="55.88" width="0.1524" layer="91"/>
</segment>
</net>
<net name="S1" class="0">
<segment>
<pinref part="E4" gate="A" pin="F"/>
<pinref part="U$1" gate="S1" pin="1"/>
<wire x1="25.4" y1="53.34" x2="30.48" y2="53.34" width="0.1524" layer="91"/>
</segment>
</net>
<net name="VCC" class="0">
<segment>
<pinref part="U$1" gate="A2" pin="1"/>
<pinref part="C1" gate="G$1" pin="1"/>
<wire x1="86.36" y1="149.86" x2="91.44" y2="149.86" width="0.1524" layer="91"/>
<pinref part="C2" gate="G$1" pin="1"/>
<wire x1="91.44" y1="149.86" x2="101.6" y2="149.86" width="0.1524" layer="91"/>
<junction x="91.44" y="149.86"/>
<pinref part="C3" gate="G$1" pin="1"/>
<wire x1="101.6" y1="149.86" x2="111.76" y2="149.86" width="0.1524" layer="91"/>
<junction x="101.6" y="149.86"/>
<pinref part="C4" gate="G$1" pin="1"/>
<wire x1="111.76" y1="149.86" x2="121.92" y2="149.86" width="0.1524" layer="91"/>
<junction x="111.76" y="149.86"/>
<pinref part="SUPPLY1" gate="G$1" pin="VCC"/>
</segment>
</net>
<net name="GND" class="0">
<segment>
<pinref part="U$1" gate="C2" pin="1"/>
<pinref part="C1" gate="G$1" pin="2"/>
<wire x1="86.36" y1="142.24" x2="88.9" y2="142.24" width="0.1524" layer="91"/>
<pinref part="U$1" gate="T1" pin="1"/>
<wire x1="88.9" y1="142.24" x2="91.44" y2="142.24" width="0.1524" layer="91"/>
<wire x1="86.36" y1="137.16" x2="88.9" y2="137.16" width="0.1524" layer="91"/>
<wire x1="88.9" y1="137.16" x2="88.9" y2="142.24" width="0.1524" layer="91"/>
<junction x="88.9" y="142.24"/>
<pinref part="C2" gate="G$1" pin="2"/>
<wire x1="91.44" y1="142.24" x2="101.6" y2="142.24" width="0.1524" layer="91"/>
<junction x="91.44" y="142.24"/>
<pinref part="C3" gate="G$1" pin="2"/>
<wire x1="101.6" y1="142.24" x2="111.76" y2="142.24" width="0.1524" layer="91"/>
<junction x="101.6" y="142.24"/>
<pinref part="C4" gate="G$1" pin="2"/>
<wire x1="111.76" y1="142.24" x2="121.92" y2="142.24" width="0.1524" layer="91"/>
<junction x="111.76" y="142.24"/>
<pinref part="SUPPLY2" gate="GND" pin="GND"/>
</segment>
</net>
</nets>
</sheet>
</sheets>
<errors>
<approved hash="113,1,23.749,127,U$1,,,,,"/>
<approved hash="113,1,124.356,92.606,FRAME1,,,,,"/>
</errors>
</schematic>
</drawing>
</eagle>
